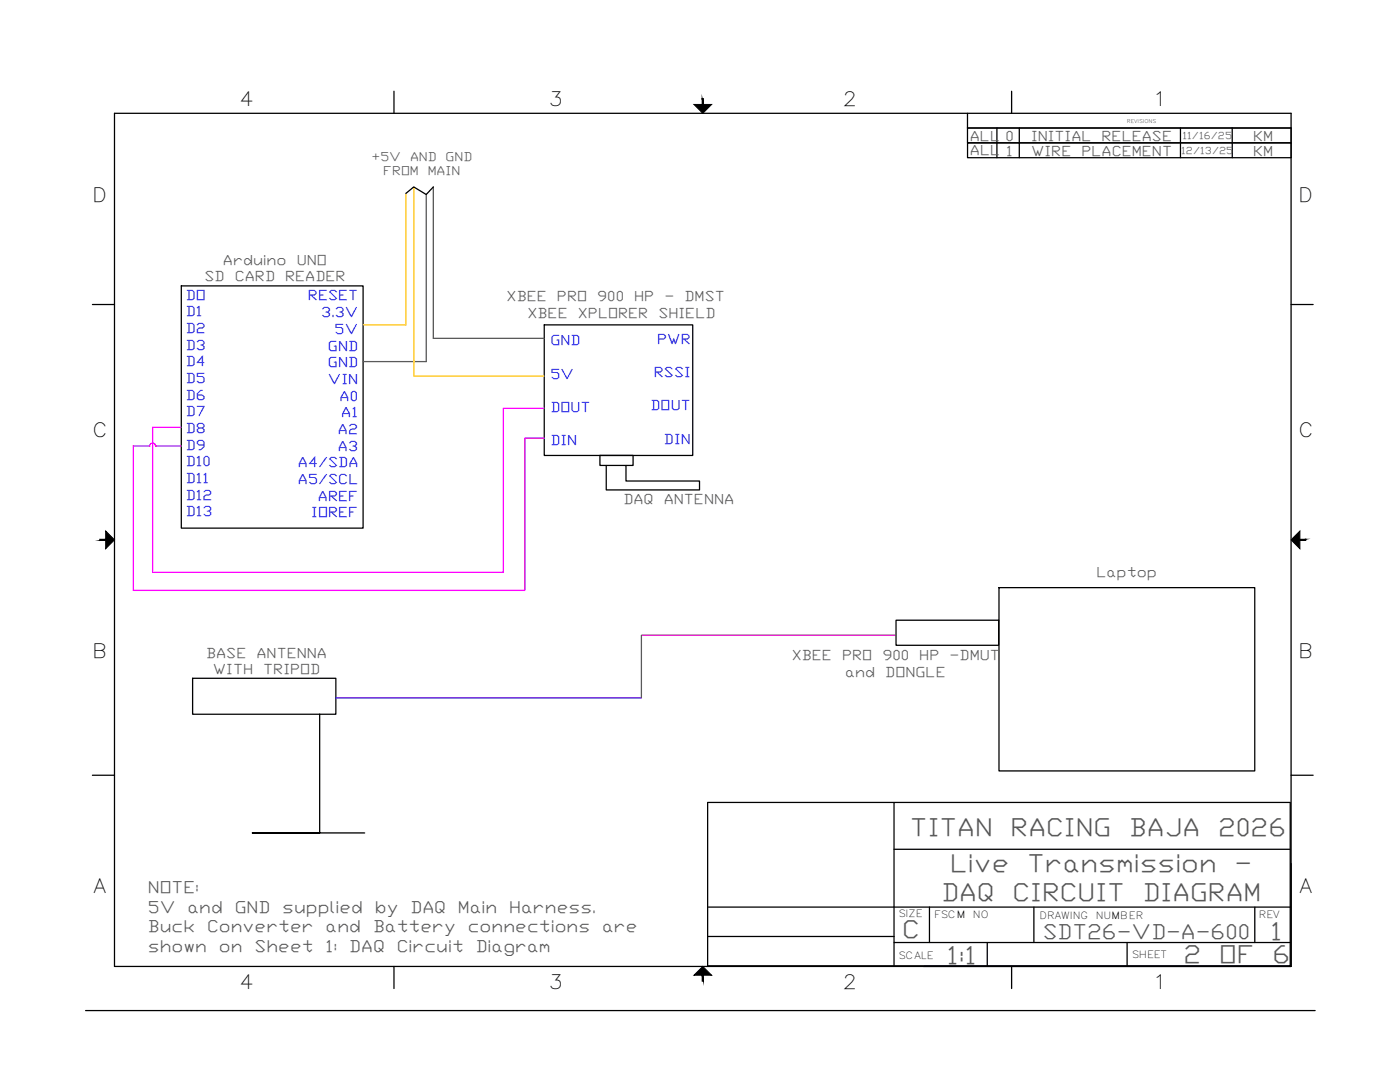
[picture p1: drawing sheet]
<svg xmlns="http://www.w3.org/2000/svg" width="279mm" height="216mm" viewBox="0 0 279 216" stroke-linecap="round" stroke-linejoin="round" font-family="sans-serif">
<!-- layer: Viewport -->
<path d="M257.7 172.3v20.5h-73.4" fill="none" stroke="#000" stroke-width=".25"/>
<!-- layer: Title Block -->
<g fill="none" stroke="#000" stroke-width=".25">
<path d="M78.6 18.2v4.4M201.9 18.2v4.4M22.8 22.6h234.9v170.2h-234.9zM193.1 22.6v2.9h64.6h-64.6v3h64.6M199 25.5v6M203.4 25.5v6M235.6 25.5v6M245.9 25.5v6M257.7 28.5h-64.6v3h64.6M18.4 60.8h4.4M257.7 60.8h4.4M18.4 154.7h4.4"/>
<path d="M257.7 154.7h4.4M141.2 160.1h116.3M141.2 160.2v32.5h116.3v-32.5M178.4 160.2v32.5M178.4 169.5h79.1M78.6 192.8v4.4M141.2 181h116.3M141.2 186.9h37.2M178.4 188.1h79.1M185.5 181v7.1M197 188.1v4.6M201.9 192.8v4.4"/>
<path d="M206.3 181v7.1M224.9 188.1v4.6M250.4 181v7.1M17.1 201.6h245.4"/>
</g>
<g fill="#000" stroke="#000" stroke-width=".2">
<path d="M138.5 20.8h3.5l-1.7 1.8zM21.1 106l1.7 1.7-1.7 1.8zM257.7 107.7l1.7-1.7v3.5zM138.5 194.6l1.8-1.8 1.7 1.8z"/>
<path d="M140.1 19.7l.3 1.1v-1.1zM140.1 19.7l.3 1.1h-.3z"/>
<path d="M19.9 107.6v.2l1.2-.2zM19.9 107.8l1.2-.2v.2z"/>
<path d="M259.4 107.8h1.2v-.2zM259.4 107.6h1.2l-1.2 .2z"/>
<path d="M140.1 194.6v1.2h.3zM140.1 194.6h.3v1.2z"/>
</g>
<!-- layer: 0 -->
<path d="M257.7 25.5v6M108.6 64.8h29.7v26.1h-29.7zM119.7 90.9h6.6v2h-6.6zM121 92.9v4.9h18.6v-1.8h-14.7v-3.1M199.4 117.3h51v36.5h-51zM178.8 123.8h20.5v5h-20.5z" fill="none" stroke="#000" stroke-width=".25"/>
<!-- layer: WHT_4AWG -->
<path d="M36.2 57h36.3v48.4h-36.3z" fill="none" stroke="#000" stroke-width=".25"/>
<!-- layer: W_5V_ORANGE -->
<path d="M81 38.6v26.2h-8.6M82.6 37.4v37.6h26" fill="none" stroke="#ffbf00" stroke-width=".25"/>
<!-- layer: W_GND_BLACK -->
<path d="M85.1 38.8v33.4h-12.6M86.5 37.3v30.2h22.1" fill="none" stroke="#545454" stroke-width=".25"/>
<!-- layer: W_SIG_PINK -->
<path d="M108.6 81.5h-8.2v32.7h-69.9v-29h5.6M108.6 87.4h-3.8v30.4h-78.2v-28.8h3.3a.59 .59 0 0 1 .6-.6 .59 .59 0 0 1 .5 .6h5.2" fill="none" stroke="#f0f" stroke-width=".25"/>
<!-- layer: Layer1 -->
<path d="M86.5 37.3l-1.4 1.5-2.5-1.5-1.6 1.3M38.4 135.3h28.6v7.2h-28.6zM63.8 142.5v23.7h-13.4h22.4" fill="none" stroke="#000" stroke-width=".25"/>
<!-- layer: W_LMR_Coax -->
<path d="M67 139.3h61" fill="none" stroke="#3f00ff" stroke-width=".25"/>
<!-- layer: W_UFL_SMA -->
<path d="M178.9 126.8h-50.9v12.5" fill="none" stroke="#b8005c" stroke-width=".25"/>
<g font-size="4.9" fill="#545454">
<text x="181.6" y="166.8">TITAN</text>
<text x="201.7" y="166.8">RACING</text>
<text x="225.3" y="166.8">BAJA</text>
<text x="243.1" y="166.8">2026</text>
<text x="189.6" y="173.9">Live</text>
<text x="205" y="173.9">Transmission</text>
<text x="246.4" y="173.9">-</text>
<text x="187.9" y="179.8">DAQ</text>
<text x="202.1" y="179.8">CIRCUIT</text>
<text x="228.1" y="179.8">DIAGRAM</text>
<text x="180" y="187.3">C</text>
<text x="253.6" y="187.6">1</text>
<text x="189" y="192.3">1:1</text>
<text x="236.2" y="192.2">2</text>
<text x="243.3" y="192.2">OF</text>
<text x="253.9" y="192.2">6</text>
</g>
<text font-size="4.1" fill="#545454" x="208.1" y="187.4">SDT26-VD-A-600</text>
<g font-size="3.9">
<text x="47.8" y="21.1">4</text>
<text x="109.5" y="21.1">3</text>
<text x="168.2" y="21.1">2</text>
<text x="230" y="21.1">1</text>
<text x="18.4" y="40.2">D</text>
<text x="259.1" y="40.2">D</text>
<text x="18.4" y="87.2">C</text>
<text x="259.1" y="87.2">C</text>
<text x="18.4" y="131.2">B</text>
<text x="259.1" y="131.2">B</text>
<text x="18.7" y="178.2">A</text>
<text x="259.3" y="178.2">A</text>
<text x="47.8" y="197.2">4</text>
<text x="109.5" y="197.2">3</text>
<text x="168.2" y="197.2">2</text>
<text x="230" y="197.2">1</text>
</g>
<g font-size="3.3" fill="#545454">
<text x="29.5" y="178.2">NOTE:</text>
<text x="29.5" y="182.1">5V</text>
<text x="37.4" y="182.1">and</text>
<text x="46.8" y="182.1">GND</text>
<text x="56.3" y="182.1">supplied</text>
<text x="74.8" y="182.1">by</text>
<text x="81.9" y="182.1">DAQ</text>
<text x="91.4" y="182.1">Main</text>
<text x="101.6" y="182.1">Harness.</text>
<text x="29.5" y="186">Buck</text>
<text x="29.5" y="189.9">shown</text>
<text x="41.3" y="186">Converter</text>
<text x="43.7" y="189.9">on</text>
<text x="50.8" y="189.9">Sheet</text>
<text x="65" y="186">and</text>
<text x="65" y="189.9">1:</text>
<text x="69.7" y="189.9">DAQ</text>
<text x="74.4" y="186">Battery</text>
<text x="79.2" y="189.9">Circuit</text>
<text x="93.4" y="186">connections</text>
<text x="94.9" y="189.9">Diagram</text>
<text x="120.2" y="186">are</text>
</g>
<g font-size="2.8" fill="#545454">
<text x="193.6" y="28">ALL</text>
<text x="200.7" y="28.1">0</text>
<text x="205.8" y="28.2">INITIAL</text>
<text x="219.8" y="28.2">RELEASE</text>
<text x="250.1" y="28.1">KM</text>
<text x="193.6" y="31">ALL</text>
<text x="200.8" y="31.1">1</text>
<text x="205.8" y="31.2">WIRE</text>
<text x="215.8" y="31.2">PLACEMENT</text>
<text x="250.1" y="31.1">KM</text>
<text x="44.5" y="52.8">Arduino</text>
<text x="59.2" y="52.8">UNO</text>
<text x="40.8" y="56.1">SD</text>
<text x="46.9" y="56.1">CARD</text>
<text x="56.9" y="56.1">READER</text>
<text x="101.1" y="60.1">XBEE</text>
<text x="105.3" y="63.5">XBEE</text>
<text x="111.2" y="60.1">PRO</text>
<text x="115.3" y="63.5">XPLORER</text>
<text x="119.2" y="60.1">900</text>
<text x="126.6" y="60.1">HP</text>
<text x="131.4" y="63.5">SHIELD</text>
<text x="132.6" y="60.1">-</text>
<text x="136.6" y="60.1">DMST</text>
<text x="124.4" y="100.7">DAQ</text>
<text x="132.5" y="100.7">ANTENNA</text>
<text x="218.8" y="115.2">Laptop</text>
<text x="41.1" y="131.2">BASE</text>
<text x="51.2" y="131.2">ANTENNA</text>
<text x="158" y="131.7">XBEE</text>
<text x="168" y="131.7">PRO</text>
<text x="176.1" y="131.7">900</text>
<text x="183.5" y="131.7">HP</text>
<text x="189.5" y="131.7">-DMUT</text>
<text x="42.5" y="134.5">WITH</text>
<text x="52.5" y="134.5">TRIPOD</text>
<text x="168.6" y="135.1">and</text>
<text x="176.7" y="135.1">DONGLE</text>
</g>
<g font-size="2.8" fill="#00f">
<text x="37.1" y="59.8">DO</text>
<text x="61.5" y="60">RESET</text>
<text x="37.1" y="63.1">D1</text>
<text x="64.1" y="63.3">3.3V</text>
<text x="37.1" y="66.4">D2</text>
<text x="37.1" y="69.8">D3</text>
<text x="65.4" y="69.9">GND</text>
<text x="66.8" y="66.6">5V</text>
<text x="109.8" y="68.9">GND</text>
<text x="131.2" y="68.6">PWR</text>
<text x="37.1" y="73.1">D4</text>
<text x="37.1" y="76.4">D5</text>
<text x="65.4" y="73.3">GND</text>
<text x="65.4" y="76.6">VIN</text>
<text x="109.8" y="75.5">5V</text>
<text x="130.5" y="75.3">RSSI</text>
<text x="37.1" y="79.7">D6</text>
<text x="37.1" y="83.1">D7</text>
<text x="67.8" y="79.9">A0</text>
<text x="68.1" y="83.2">A1</text>
<text x="109.8" y="82.2">DOUT</text>
<text x="129.8" y="81.9">DOUT</text>
<text x="37.1" y="86.4">D8</text>
<text x="37.1" y="89.7">D9</text>
<text x="67.4" y="86.6">A2</text>
<text x="67.4" y="89.9">A3</text>
<text x="109.8" y="88.8">DIN</text>
<text x="132.5" y="88.6">DIN</text>
<text x="37.1" y="93">D10</text>
<text x="59.5" y="93.2">A4/SDA</text>
<text x="37.1" y="96.4">D11</text>
<text x="37.1" y="99.7">D12</text>
<text x="59.5" y="96.5">A5/SCL</text>
<text x="63.5" y="99.9">AREF</text>
<text x="37.1" y="103">D13</text>
<text x="62.1" y="103.2">IOREF</text>
</g>
<g font-size="2.5" fill="#545454">
<text x="74.1" y="32">+5V</text>
<text x="76.5" y="35">FROM</text>
<text x="81.8" y="32">AND</text>
<text x="85.4" y="35">MAIN</text>
<text x="88.9" y="32">GND</text>
</g>
<g font-size="2" fill="#545454">
<text x="236" y="27.8">11/16/25</text>
<text x="235.7" y="30.7">12/13/25</text>
</g>
<g font-size="2">
<text x="179.3" y="183">SIZE</text>
<text x="186.4" y="183.3">FSCM</text>
<text x="194.2" y="183.3">NO</text>
<text x="207.5" y="183.4">DRAWING</text>
<text x="218.7" y="183.4">NUMBER</text>
<text x="251.2" y="183.3">REV</text>
<text x="179.3" y="191.3">SCALE</text>
<text x="225.8" y="191.2">SHEET</text>
</g>
<text font-size="1" x="224.9" y="24.6">REVISIONS</text>
</svg>
